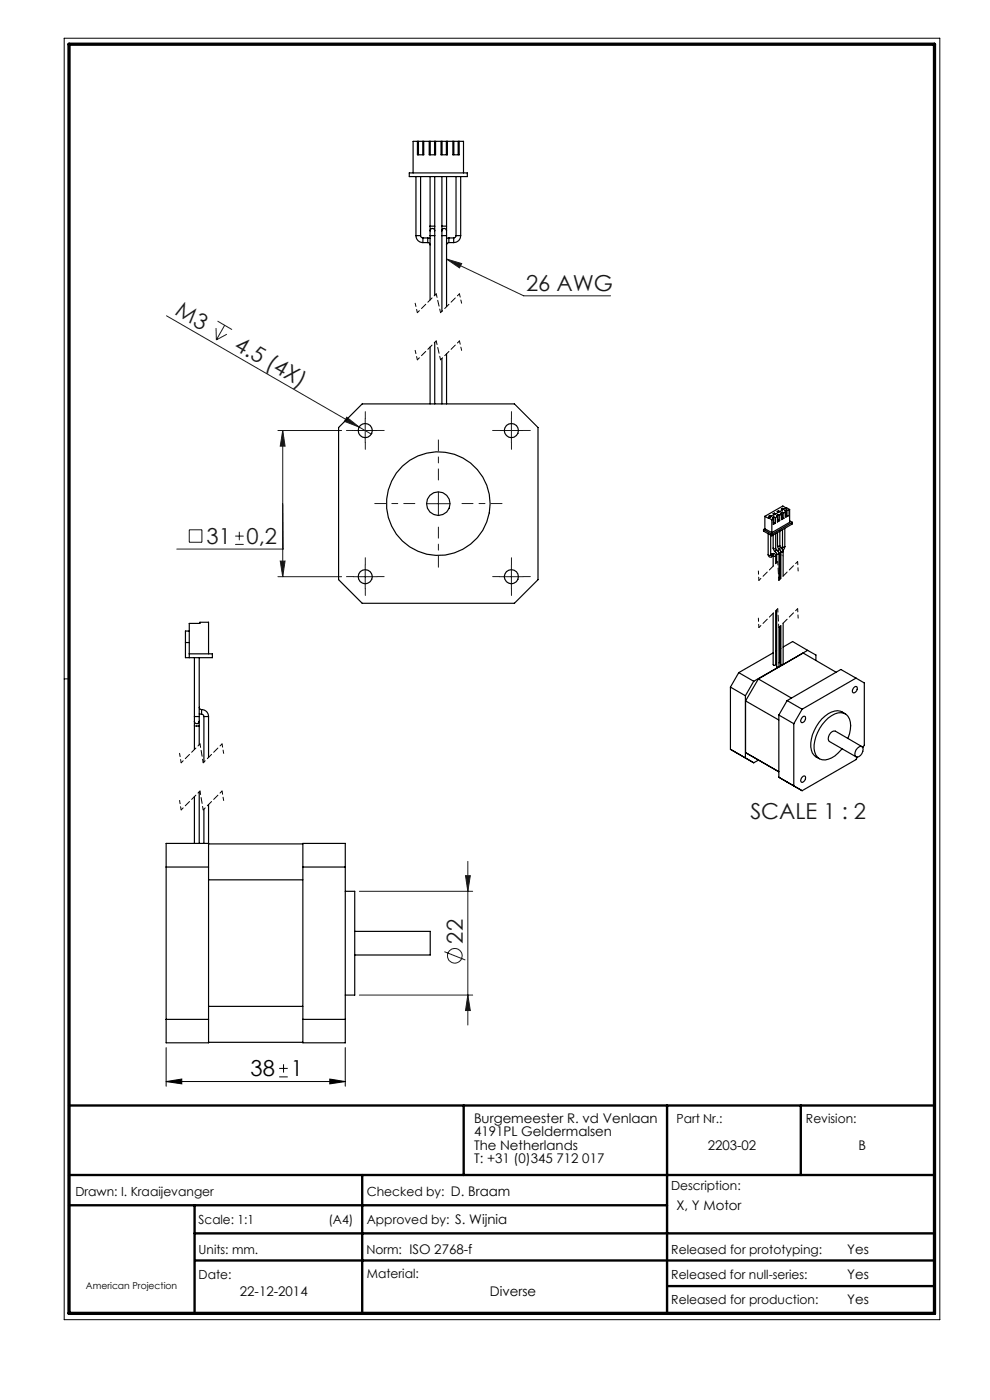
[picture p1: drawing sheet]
<svg xmlns="http://www.w3.org/2000/svg" width="210mm" height="297mm" viewBox="0 0 210 297" stroke-linecap="round" stroke-linejoin="round" font-family="sans-serif">
<path d="M13.6 8.1h185.8v271.9h-185.8zM14.6 144h-1M35.2 229.4l3.4-.5v1zM35.2 222.2v8.2M35.2 229.4h38M59.2 228.5h1.8M59.2 226.7h1.8M60.1 225.8v1.7M70 228.9l3.2 .5-3.2 .5zM73.2 222.2v8.2" fill="none" stroke="#000" stroke-width=".21"/>
<path d="M14.6 234.5h183.6M98.4 234.5v14.8M141.5 234.5v44.1M169.9 234.5v14.8M14.6 249.3h183.6M14.6 255.7h126.9M41.3 255.7v22.9M76.8 249.3v29.3M41.3 261.7h156.9M41.4 267.4h156.8M141.5 272.8h56.7" fill="none" stroke="#000" stroke-width=".5"/>
<path d="M14.6 9.4h183.6v269.2h-183.6z" fill="none" stroke="#000" stroke-width=".7"/>
<g fill="none" stroke="#191924" stroke-width=".21">
<path d="M94.7 55l3.2 .9-.4 .9zM94.7 55l16.4 7.8h18.4M35.3 67l40.9 23.6M45.8 69.6l.1 2.5M46.1 68.1l3.1 1.8M47.7 69l-1.8 3.1M48.1 70.9l-2.2 1.2M58.9 91.3h13.6M60 91.3v31M60 91.3l.5 3.3h-1.1zM73.6 88.5l2.6 2.1-3.1-1.2zM75 91.3h5"/>
<path d="M76.2 90.6l2.6 1.5M77.5 88.8v5M106 91.3h5M108.5 88.8v5M40.1 112.4h2.7v2.6h-2.7zM49.9 115.5h1.8M49.9 113.7h1.8M50.8 112.8v1.8M59.4 119h1.1l-.5 3.3zM60 106.9v9.6h-22.5M77.5 119.8v5M90.5 106.9h5"/>
<path d="M93 104.3v5.1M108.5 119.8v5M58.9 122.3h13.6M75 122.3h5M106 122.3h5M76.2 189.1h24.1M98.7 185.8h1.1l-.6 3.3zM99.2 182.7v34.7M76.2 211.1h24.1M94.3 201.9l4.4 1.8M99.2 211.1l.6 3.3h-1.1z"/>
<circle cx="96.5" cy="202.8" r="1.55"/>
</g>
<path d="M88.5 76.3l-.4-2M88.5 66.3l-.4-2M97.9 74.3l-.4-2M97.9 64.3l-.4-2M161 133.1l-.1-2M161 123.1l-.1-2M169.3 131.1l-.1-2M169.3 121.1l-.1-2M47.4 159.8l-.3-2M38.4 171.8l-.3-2M38.4 161.8l-.3-2M47.4 169.8l-.3-2" fill="none" stroke="#000" stroke-width=".21" stroke-dasharray="1.3 .6" stroke-dashoffset=".6"/>
<path d="M92.5 72.3l-4 4M92.5 62.3l-4 4M97.5 72.3l-4 4M97.5 62.3l-4 4M165 119.1l-4 4M169.2 119.1l-4 4M165 129.1l-4 4M169.2 129.1l-4 4M42.4 157.8l-4 4M47.1 157.8l-4 4M42.4 167.8l-4 4M47.1 167.8l-4 4" fill="none" stroke="#000" stroke-width=".21" stroke-dasharray="1.3 .6" stroke-dashoffset=".7"/>
<path d="M93.5 76.3l-1-4M93.5 66.3l-1-4M165.2 133.1l-.2-4M165.2 123.1l-.2-4M43.1 171.8l-.7-4M43.1 161.8l-.7-4" fill="none" stroke="#000" stroke-width=".21" stroke-dasharray="1.3 .6" stroke-dashoffset=".5"/>
<path d="M88 106.8h-8.5M93 101.8v-8.5M93 111.8v8.5M98 106.8h8.5" fill="none" stroke="#191924" stroke-width=".21" stroke-dasharray="15.2 1.3 1.3 1.3" stroke-dashoffset="12.9"/>
<g fill="none" stroke="#191924" stroke-width=".21" stroke-dasharray="15.2 1.3 1.3 1.3">
<path d="M75 91.3h-1.5M77.5 88.8v-1.5M77.5 93.8v1.5M80 91.3h1.5M106 91.3h-1.5M108.5 88.8v-1.5M108.5 93.8v1.5M111 91.3h1.5M77.5 119.8v-1.5M108.5 119.8v-1.5M75 122.3h-1.5M77.5 124.8v1.5"/>
<path d="M80 122.3h1.5M106 122.3h-1.5M108.5 124.8v1.5M111 122.3h1.5"/>
</g>
<path d="M165.3 117.3l-.3 .2M165.7 117.7l.4 .2" fill="none" stroke="#808080" stroke-width=".25"/>
<path d="M94.7 55l3.2 .9-.4 .9z" fill="#191924"/>
<path d="M35.2 229.4l3.4-.5v1zM70 228.9l3.2 .5-3.2 .5z" fill="#000"/>
<g fill="#191924">
<path d="M73.6 88.5l2.6 2.1-3.1-1.2z"/>
<path d="M60 91.3l.5 3.3h-1.1zM59.4 119h1.1l-.5 3.3z"/>
<path d="M98.7 185.8h1.1l-.6 3.3zM99.2 211.1l.6 3.3h-1.1z"/>
</g>
<g fill="none" stroke="#000" stroke-width=".25">
<path d="M86.8 36.7h12.3v.8h-12.3zM87.6 36.7v-6.7h10.7v6.7M88.2 37.5v12.5M88.5 30v2.8h1.4v-2.8M88.8 30v2.8M89.2 37.5v12.5M89.7 30v2.8M91.1 30v2.8h1.3v-2.8M91.2 37.5v10.5M91.3 30v2.8M92.2 30v2.8M92.2 37.5v10.5"/>
<path d="M93.6 30v2.8h1.3v-2.8M93.7 37.5v10.5M93.8 30v2.8M94.7 30v2.8M94.7 37.5v10.5M96.1 30v2.8h1.3v-2.8M96.3 30v2.8M96.7 37.5v12.5M97.2 30v2.8M97.7 37.5v12.5M88.2 50a1.45 1.45 0 0 0 1.5 1.5M88.2 50h1"/>
<path d="M89.2 50l.2 .3 .3 .2M89.7 50.5v1M89.7 50.5h1M89.7 51.5h1M90.7 51.5l.4 .1 .1 .4M90.7 50.5h.5M90.7 50.5v1M91.2 49v1M91.2 48v1M91.2 49a.49 .49 0 0 1 .5-.5 .49 .49 0 0 1 .5 .5M91.2 50h1M91.2 48h1"/>
<path d="M91.2 50v13.6M92.2 49v1M92.2 48v1M92.2 50v12.6M93.7 49v1M93.7 48v1M93.7 49a.49 .49 0 0 1 .5-.5 .49 .49 0 0 1 .5 .5M93.7 50h1M93.7 48h1M93.7 50v16.1M94.7 49v1M94.7 48v1"/>
<path d="M94.7 50v15M95.2 51.5l-.3 .1-.2 .4M95.2 50.5h-.5M95.2 50.5v1M95.2 50.5h1M95.2 51.5h1M96.2 50.5v1M96.7 50l-.1 .3-.4 .2M96.7 50h1M97.7 50a1.45 1.45 0 0 1-1.5 1.5M91.2 73.6v12.1M92.2 72.6v13.1"/>
<path d="M93.7 76.1v9.6M94.7 75.1v10.6M71.8 90.7l5-5h32.3l5 5v32.3l-5 5h-32.3l-5-5zM162 112.3v.4l1.7 1M162 112.3l1.7 1M162.2 112.2l1.5 .8M162.2 109.5v2.7M162.2 109.5l.9 .4M162.2 112.2l-.2 .1M162.9 117.7l.3 .4h.5M162.9 117.7a.29 .29 0 0 0 .3 .2 .29 .29 0 0 0 .3-.2M162.9 113.2v4.5"/>
<path d="M163.1 109.9l.6 .4M163.1 109.5l.3-.1 .2 .1-.2 .2zM163.4 109.6h-.1M163.4 109.6h.1M163.4 109.4v.2M163.5 117.7h.1M163.5 117.7l.2 .1v.3M163.5 113.5v4.2M163.7 110.3v2.7M163.7 113.3v.4M163.8 117.5l.5-.1 .2 .5M163.8 117.5l.2 .1v.3"/>
<path d="M163.8 117.5l-.3 .2M164 109l.3-.1 .2 .1-.2 .1zM164 116.3l.3 .6 .2 .2M164 116.3l.2 .1 .3-.1M164 113.5v2.8M164 117.9v2.2M164 110.1v1.2l.5-.3M164 117.9l-.3 .2M164 110.1l-.3 .2M164.1 117.9h-.1M164.1 109.7l.4 .1M164.1 109.7l-.3 .2 .2 .2"/>
<path d="M164.1 109.7v1.2M164.1 110.9h-.1M164.1 110.9l.4 .1M164.3 109l-.2 .1M164.3 109v.1M164.3 108.9v.1M164.5 117.1l.2 .4M164.5 109.8v1.2M164.5 116.3l.2 .4M164.5 117.9l-.1 .1-.4-.1M164.5 113.2v3.1M164.5 117.9v1.7"/>
<path d="M164.7 116.7l.4 .3 .1 .5M164.7 116.7l-.2 .1v.3M164.7 117.5l.3 .1 .2-.1M164.7 117.5v1.9M164.9 108.5l.2-.2 .3 .2-.3 .2zM164.9 115.8l.1 .4 .4 .4M164.9 115.8l.3 .1 .2-.1M164.9 109.6v1.1l.5-.2M164.9 113v2.8M164.9 109.6l-.4 .2M165 109.2l-.3 .2 .2 .2M165 109.2l.4 .1"/>
<path d="M165 109.2v1.1M165 110.3l-.1 .1M165 110.3l.4 .2M165.1 108.5l-.1 .1M165.1 108.5l.1 .1M165.1 108.3v.2M165.2 117.5v5.6M165.4 116.6l.2 .4M165.4 116.6l-.4 .3M165.4 109.3v1.2M165.4 115.8l.2 .4M165.4 117.4l-.2 .1"/>
<path d="M165.4 112.7v3.1M165.4 117.4v5.5M165.6 116.2l.2 .1 .3 .7M165.6 117l-.2 .4M165.6 116.2l-.2 .1v.3M165.6 117l.2 .1 .3-.1M165.6 117v5.7M165.7 108l.3-.2 .3 .2-.3 .1zM165.8 109l-.4 .3M165.8 109v1.2l.5-.2M165.9 116.4l.2 .3M165.9 108.7l.4 .1"/>
<path d="M165.9 108.7l-.3 .2 .2 .1M165.9 108.7v1.2M165.9 109.9h-.1M165.9 109.9l.4 .1M166 116l-.3 .4M166 116l.1 .1 .4-.1M166 112.4v3.6M166 108l-.1 .1M166 108l.1 .1M166 107.8v.2M166.1 117v5.2M166.3 108.8v1.2"/>
<path d="M166.5 116l-.2 .5-.3 .3M166.5 112.1v3.9M166.7 108.5l-.4 .3M166.7 108.5v1.2l.4-.2M166.8 107.8l-.7-.5-3.9 2.2M166.8 108.2l.3 .1M166.8 108.2l-.3 .1 .2 .2M166.8 108.2v1.1M166.8 109.3l-.1 .1M166.8 109.3l.3 .2M167.1 108.3v1.2M167.5 108.1l-.4 .2"/>
<path d="M167.5 108.1v2.7l-3.8 2.2M167.5 108.1l-.7-.4-3.7 2.2M167.5 110.5l.6 .3M168.1 110.8l-4.4 2.5M168.1 110.8v.4l-4.4 2.5M39.3 136.3h.8M40.1 133.9h-.8v5.6h5.7v-.8h-4.9M41.2 139.5v12.5M42.3 139.5v12.5M44.2 138.7v-6.7h-1.8v.3h-2.3v7.2M164 138.5l-7.3 4.2M164.5 129.6v11.4l-.1 .1-.4-.1v-10.9"/>
<path d="M164.7 129.4v12.1h.5M164.7 138.1l-.2 .1M165.2 133.1v8.4M165.4 132.9v7.6l-.2 .1M165.6 132.7v8.2l.5 .1M165.6 137.6l-.2 .1M166.1 132.2v8.8M166.1 137.3l2-1.2 3.2 1.9M171.3 138l-5.2 3M171.3 138l1.8 1v1.1M41.2 152v1M41.2 153v1"/>
<path d="M41.2 153a.51 .51 0 0 0 .6 .5 .51 .51 0 0 0 .5-.5M41.2 152h1.1M41.2 154h1.1M41.2 154v5M42.3 152v1M42.3 153v1M42.3 150l.1 .4 .4 .1M42.3 151.4l.5 .1M42.3 154v4M42.8 151.5l.3 .2 .2 .3M42.8 150.5a1.45 1.45 0 0 1 1.4 1.5M42.8 150.5v1"/>
<path d="M43.3 152h.9M43.3 152v9.7M44.2 152v8.7M154.9 145.8v13.2l5 2.8 1-.5M154.9 145.8l3.2 1.8M156.7 142.7l3.2 1.8M156.7 142.7l-1.8 3.1M158.1 147.6v13.2M158.2 159.7l7 4-4.3-2.5M159.9 144.5l-1.8 3.1M160.9 144l-2.7 4.7 7 4M160.9 144l7 4.1"/>
<path d="M165.2 141.5l-5.3 3M165.2 151.7v13.2l4.9 2.8 11.5-6.6 .3-.5M165.2 151.7l3.2 1.8M166.1 141l-.9 .5M167 148.6l3.1 1.9M167 148.6l-1.8 3.1M168.4 153.5v13.2M170.1 150.5l-1.7 3M170.2 152.2l.5-.2a.86 .86 0 0 1-.7 1.3 .7 .7 0 0 1 .2-1.1zM177.4 142.6l-7-4.1-9.5 5.5M179.3 151.4a2.83 2.83 0 0 0-3.6 0 8.1 8.1 0 0 0-3.6 7.8 2.59 2.59 0 0 0 1.7 1.8M179.8 156.7l.1-.1a4.9 4.9 0 0 0 0-4.6 2.46 2.46 0 0 0-3.5-.2 8.1 8.1 0 0 0-3.6 7.8 2.21 2.21 0 0 0 3.6 1.2l.7-.4 1.5-1.5"/>
<path d="M181.1 145.9l.6-.2a.86 .86 0 0 1-.7 1.3 .72 .72 0 0 1 .1-1.1zM181.6 143.9l-11.5 6.6M181.6 143.9l1.7 1v13.2l-.3 .5M181.6 143.9l-3.2-1.9-11.4 6.6M181.9 158.7l.7-.4 .2 .1a1.43 1.43 0 0 1-1.2 2.1 1.26 1.26 0 0 1 .3-1.8zM182.8 158.4l-5.6-3.3a1.46 1.46 0 0 0-1.3 2.2l5.7 3.2M41.2 169v9.9M42.3 168v10.9M43.3 171.7v7.2M44.2 170.7v50.5h-9v-42.3h9M44.2 179h20M64.2 178.9h9v42.3h-9z"/>
<path d="M170.2 164.8l.5-.2a.86 .86 0 0 1-.7 1.3 .7 .7 0 0 1 .2-1.1zM35.2 183.9h9M44.2 186.7h20M64.2 183.9h9M73.2 189.1h2v22h-2M75.2 197.6h16.1v5h-16.1M35.2 216.2h9M44.2 213.5h20M64.2 216.2h9M44.2 221.1h20"/>
<circle cx="77.5" cy="91.3" r="1.5"/>
<circle cx="108.5" cy="91.3" r="1.5"/>
<circle cx="93" cy="106.8" r="11"/>
<circle cx="93" cy="106.8" r="2.5"/>
<circle cx="77.5" cy="122.3" r="1.49"/>
<circle cx="108.5" cy="122.3" r="1.49"/>
</g>
<g font-size="4.7" fill="#191924">
<text x="111.6" y="61.7">26 AWG</text>
<text x="37" y="66.7" transform="rotate(30 37 66.7)">M3</text>
<text x="49.5" y="73.9" transform="rotate(30 49.5 73.9)">4.5 (4X)</text>
<text x="43.8" y="115.4">31</text>
<text x="52.3" y="115.4">0,2</text>
<text x="159.2" y="173.8">SCALE 1 : 2</text>
<text x="98.2" y="200.2" transform="rotate(-90 98.2 200.2)">22</text>
</g>
<g font-size="4.7">
<text x="53.2" y="228.4">38</text>
<text x="61.7" y="228.4">1</text>
</g>
<g font-size="2.8">
<text x="100.5" y="238.2">Burgemeester R. vd Venlaan</text>
<text x="100.5" y="241.1">4191PL Geldermalsen</text>
<text x="100.5" y="243.9">The Netherlands</text>
<text x="150.1" y="243.9">2203-02</text>
<text x="182.1" y="243.9">B</text>
<text x="100.5" y="246.7">T: +31 (0)345 712 017</text>
<text x="143.5" y="256.7">X, Y Motor</text>
<text x="179.7" y="266">Yes</text>
<text x="50.9" y="275">22-12-2014</text>
<text x="103.9" y="275">Diverse</text>
<text x="179.7" y="271.4">Yes</text>
<text x="179.7" y="276.6">Yes</text>
</g>
<g font-size="2.7">
<text x="143.5" y="238.2">Part Nr.:</text>
<text x="171" y="238.2">Revision:</text>
<text x="16" y="253.7">Drawn: I. Kraaijevanger</text>
<text x="77.8" y="253.7">Checked by: D. Braam</text>
<text x="142.4" y="252.5">Description:</text>
<text x="42.1" y="259.7">Scale: 1:1</text>
<text x="69.7" y="259.7">(A4)</text>
<text x="77.8" y="259.7">Approved by: S. Wijnia</text>
<text x="42.1" y="266">Units: mm.</text>
<text x="77.7" y="266">Norm: ISO 2768-f</text>
<text x="142.4" y="266">Released for prototyping:</text>
<text x="42.1" y="271.3">Date:</text>
<text x="77.8" y="271">Material:</text>
<text x="142.4" y="271.3">Released for null-series:</text>
<text x="142.4" y="276.6">Released for production:</text>
</g>
<text font-size="2" x="18.2" y="273.4">American Projection</text>
</svg>
